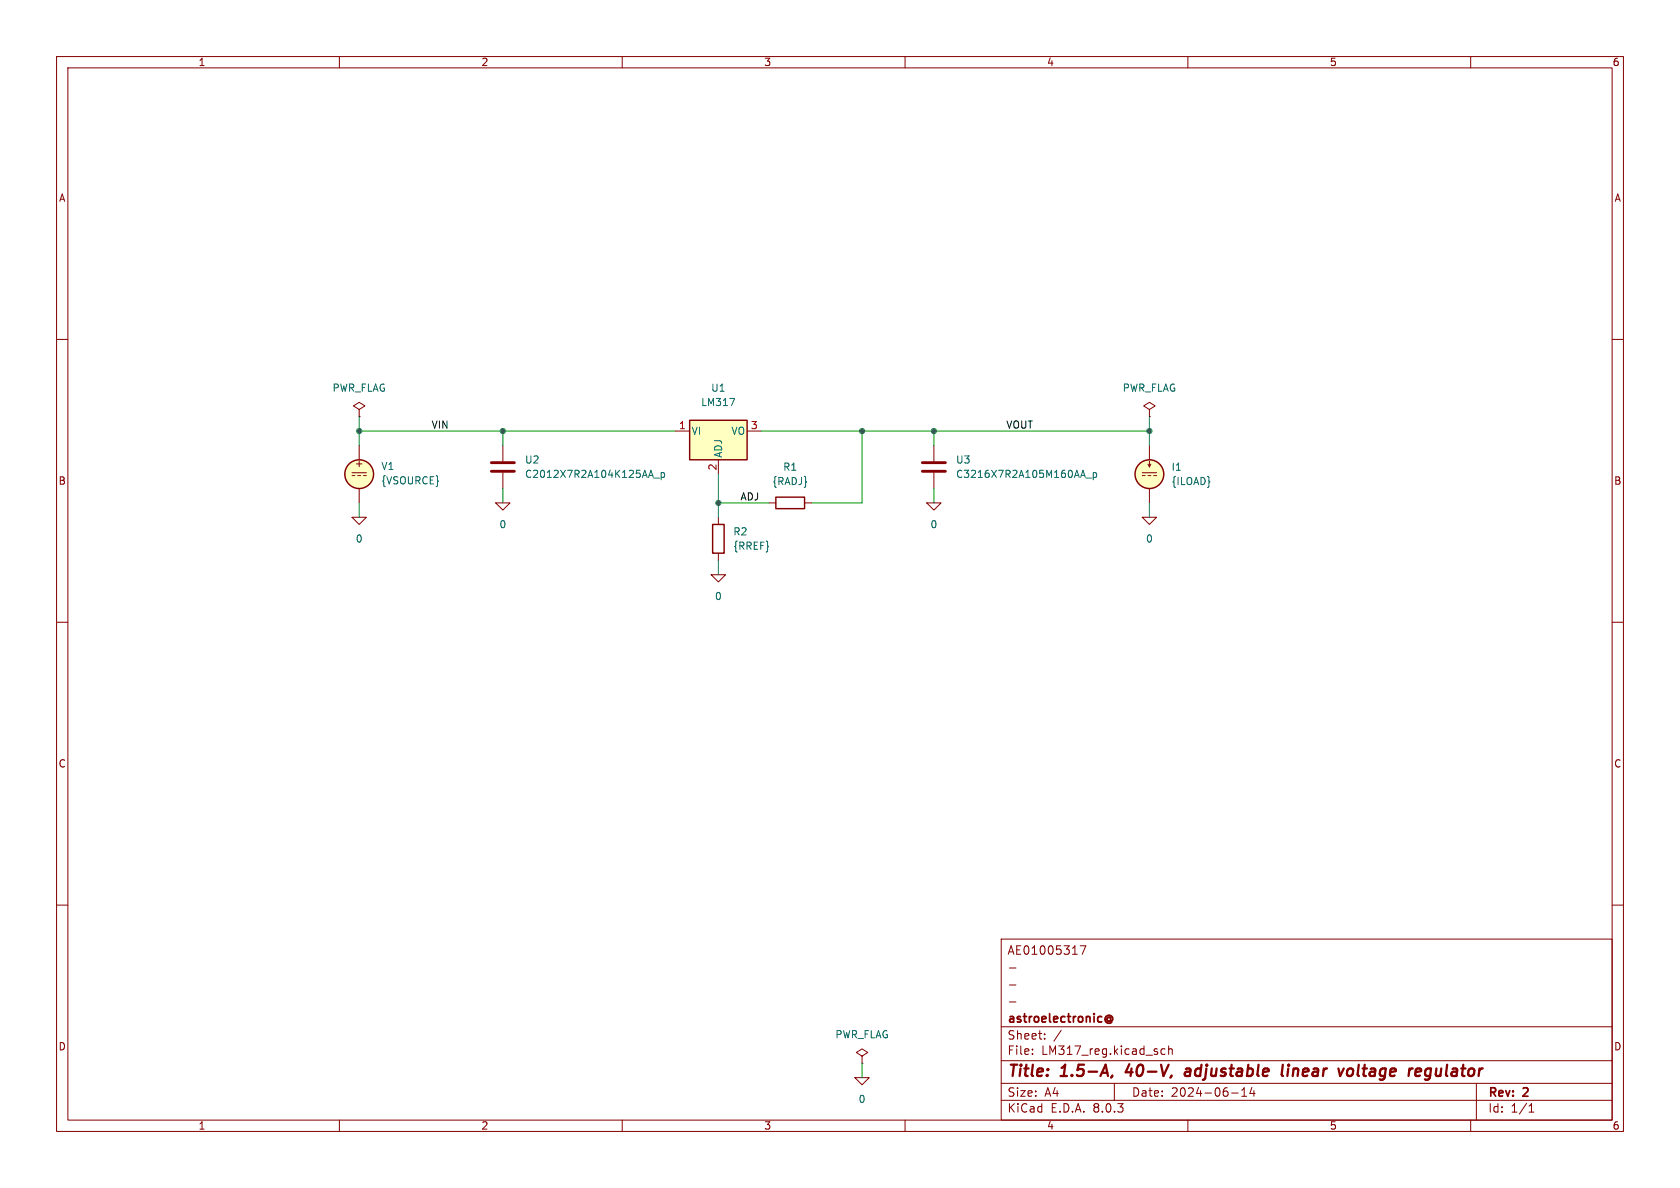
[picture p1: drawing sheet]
(kicad_sch
 (version 20231120)
 (generator "eeschema")
 (generator_version "8.0")
 (paper "A4")
 (title_block
  (title "1.5-A, 40-V, adjustable linear voltage regulator")
  (date "2024-06-14")
  (rev "2")
  (company "astroelectronic@")
  (comment 1 "-")
  (comment 2 "-")
  (comment 3 "-")
  (comment 4 "AE01005317"))
 (lib_symbols
  (symbol "LM317:0"
   (power)
   (pin_names
    (offset 0)) (exclude_from_sim no) (in_bom yes) (on_board yes)
   (property "Reference" "#GND" (at 0 -2.54 0) (effects (font (size 1.27 1.27)) (hide yes)))
   (property "Value" "0" (at 0 -1.778 0) (effects (font (size 1.27 1.27))))
   (property "Footprint" "" (at 0 0 0) (effects (font (size 1.27 1.27)) (hide yes)))
   (property "Datasheet" "~" (at 0 0 0) (effects (font (size 1.27 1.27)) (hide yes)))
   (property "Description" "0V reference potential for simulation" (at 0 0 0) (effects (font (size 1.27 1.27)) (hide yes)))
   (symbol "0_0_1"
    (polyline (pts (xy -1.27 0) (xy 0 -1.27) (xy 1.27 0) (xy -1.27 0)) (stroke (width 0) (type default)) (fill (type none))))
   (symbol "0_1_1"
    (pin power_in line (at 0 0 0) (length 0) hide (name "0" (effects (font (size 1.016 1.016)))) (number "1" (effects (font (size 1.016 1.016)))))))
  (symbol "LM317:C"
   (pin_numbers hide)
   (pin_names
    (offset 0.254)) (exclude_from_sim no) (in_bom yes) (on_board yes)
   (property "Reference" "C" (at 0.635 2.54 0) (effects (font (size 1.27 1.27)) (justify left)))
   (property "Value" "C" (at 0.635 -2.54 0) (effects (font (size 1.27 1.27)) (justify left)))
   (property "Footprint" "" (at 0.9652 -3.81 0) (effects (font (size 1.27 1.27)) (hide yes)))
   (property "Datasheet" "~" (at 0 0 0) (effects (font (size 1.27 1.27)) (hide yes)))
   (property "Description" "Unpolarized capacitor" (at 0 0 0) (effects (font (size 1.27 1.27)) (hide yes)))
   (symbol "C_0_1"
    (polyline (pts (xy -2.032 -0.762) (xy 2.032 -0.762)) (stroke (width 0.508) (type default)) (fill (type none)))
    (polyline (pts (xy -2.032 0.762) (xy 2.032 0.762)) (stroke (width 0.508) (type default)) (fill (type none))))
   (symbol "C_1_1"
    (pin passive line (at 0 3.81 270) (length 2.794) (name "~" (effects (font (size 1.27 1.27)))) (number "1" (effects (font (size 1.27 1.27)))))
    (pin passive line (at 0 -3.81 90) (length 2.794) (name "~" (effects (font (size 1.27 1.27)))) (number "2" (effects (font (size 1.27 1.27)))))))
  (symbol "LM317:IDC"
   (pin_numbers hide)
   (pin_names
    (offset 0.0254)) (exclude_from_sim no) (in_bom yes) (on_board yes)
   (property "Reference" "I" (at 2.54 2.54 0) (effects (font (size 1.27 1.27)) (justify left)))
   (property "Value" "1" (at 2.54 0 0) (effects (font (size 1.27 1.27)) (justify left)))
   (property "Footprint" "" (at 0 0 0) (effects (font (size 1.27 1.27)) (hide yes)))
   (property "Datasheet" "~" (at 0 0 0) (effects (font (size 1.27 1.27)) (hide yes)))
   (property "Description" "Current source, DC" (at 0 0 0) (effects (font (size 1.27 1.27)) (hide yes)))
   (property "Sim.Pins" "1=+ 2=-" (at 0 0 0) (effects (font (size 1.27 1.27)) (hide yes)))
   (property "Sim.Type" "DC" (at 0 0 0) (effects (font (size 1.27 1.27)) (hide yes)))
   (property "Sim.Device" "I" (at 0 0 0) (effects (font (size 1.27 1.27)) (justify left) (hide yes)))
   (property "Spice_Netlist_Enabled" "Y" (at 0 0 0) (effects (font (size 1.27 1.27)) (justify left) (hide yes)))
   (symbol "IDC_0_0"
    (polyline (pts (xy -1.27 0.254) (xy 1.27 0.254)) (stroke (width 0) (type default)) (fill (type none)))
    (polyline (pts (xy -0.762 -0.254) (xy -1.27 -0.254)) (stroke (width 0) (type default)) (fill (type none)))
    (polyline (pts (xy 0.254 -0.254) (xy -0.254 -0.254)) (stroke (width 0) (type default)) (fill (type none)))
    (polyline (pts (xy 1.27 -0.254) (xy 0.762 -0.254)) (stroke (width 0) (type default)) (fill (type none))))
   (symbol "IDC_0_1"
    (polyline (pts (xy 0 1.27) (xy 0 2.286)) (stroke (width 0) (type default)) (fill (type none)))
    (polyline (pts (xy -0.254 1.778) (xy 0 1.27) (xy 0.254 1.778)) (stroke (width 0) (type default)) (fill (type none)))
    (circle (center 0 0) (radius 2.54) (stroke (width 0.254) (type default)) (fill (type background))))
   (symbol "IDC_1_1"
    (pin passive line (at 0 5.08 270) (length 2.54) (name "~" (effects (font (size 1.27 1.27)))) (number "1" (effects (font (size 1.27 1.27)))))
    (pin passive line (at 0 -5.08 90) (length 2.54) (name "~" (effects (font (size 1.27 1.27)))) (number "2" (effects (font (size 1.27 1.27)))))))
  (symbol "LM317:LM317"
   (pin_names
    (offset 0.254)) (exclude_from_sim no) (in_bom yes) (on_board yes)
   (property "Reference" "U" (at -3.81 3.175 0) (effects (font (size 1.27 1.27))))
   (property "Value" "LM317" (at 0 3.175 0) (effects (font (size 1.27 1.27)) (justify left)))
   (property "Footprint" "Package_TO_SOT_THT:TO-39-3" (at 0 5.715 0) (effects (font (size 1.27 1.27)
    (italic yes)) (hide yes)))
   (property "Datasheet" "http://www.ti.com/lit/ds/symlink/lm317.pdf" (at 0 0 0) (effects (font (size 1.27 1.27)) (hide yes)))
   (property "Description" "500mA 35V Adjustable Linear Regulator, TO-39. Simulation model." (at 0 0 0) (effects (font (size 1.27 1.27)) (hide yes)))
   (symbol "LM317_0_1"
    (rectangle (start -5.08 1.905) (end 5.08 -5.08) (stroke (width 0.254) (type default)) (fill (type background))))
   (symbol "LM317_1_1"
    (pin passive line (at -7.62 0 0) (length 2.54) (name "VI" (effects (font (size 1.27 1.27)))) (number "1" (effects (font (size 1.27 1.27)))))
    (pin passive line (at 0 -7.62 90) (length 2.54) (name "ADJ" (effects (font (size 1.27 1.27)))) (number "2" (effects (font (size 1.27 1.27)))))
    (pin passive line (at 7.62 0 180) (length 2.54) (name "VO" (effects (font (size 1.27 1.27)))) (number "3" (effects (font (size 1.27 1.27)))))))
  (symbol "LM317:PWR_FLAG"
   (power)
   (pin_numbers hide)
   (pin_names
    (offset 0) hide) (exclude_from_sim no) (in_bom yes) (on_board yes)
   (property "Reference" "#FLG" (at 0 1.905 0) (effects (font (size 1.27 1.27)) (hide yes)))
   (property "Value" "PWR_FLAG" (at 0 3.81 0) (effects (font (size 1.27 1.27))))
   (property "Footprint" "" (at 0 0 0) (effects (font (size 1.27 1.27)) (hide yes)))
   (property "Datasheet" "~" (at 0 0 0) (effects (font (size 1.27 1.27)) (hide yes)))
   (property "Description" "Special symbol for telling ERC where power comes from" (at 0 0 0) (effects (font (size 1.27 1.27)) (hide yes)))
   (symbol "PWR_FLAG_0_0"
    (pin power_out line (at 0 0 90) (length 0) (name "pwr" (effects (font (size 1.27 1.27)))) (number "1" (effects (font (size 1.27 1.27))))))
   (symbol "PWR_FLAG_0_1"
    (polyline (pts (xy 0 0) (xy 0 1.27) (xy -1.016 1.905) (xy 0 2.54) (xy 1.016 1.905) (xy 0 1.27)) (stroke (width 0) (type default)) (fill (type none)))))
  (symbol "LM317:R"
   (pin_numbers hide)
   (pin_names
    (offset 0)) (exclude_from_sim no) (in_bom yes) (on_board yes)
   (property "Reference" "R" (at 2.032 0 90) (effects (font (size 1.27 1.27))))
   (property "Value" "R" (at 0 0 90) (effects (font (size 1.27 1.27))))
   (property "Footprint" "" (at -1.778 0 90) (effects (font (size 1.27 1.27)) (hide yes)))
   (property "Datasheet" "~" (at 0 0 0) (effects (font (size 1.27 1.27)) (hide yes)))
   (property "Description" "Resistor" (at 0 0 0) (effects (font (size 1.27 1.27)) (hide yes)))
   (symbol "R_0_1"
    (rectangle (start -1.016 -2.54) (end 1.016 2.54) (stroke (width 0.254) (type default)) (fill (type none))))
   (symbol "R_1_1"
    (pin passive line (at 0 3.81 270) (length 1.27) (name "~" (effects (font (size 1.27 1.27)))) (number "1" (effects (font (size 1.27 1.27)))))
    (pin passive line (at 0 -3.81 90) (length 1.27) (name "~" (effects (font (size 1.27 1.27)))) (number "2" (effects (font (size 1.27 1.27)))))))
  (symbol "LM317:VDC"
   (pin_numbers hide)
   (pin_names
    (offset 0.0254)) (exclude_from_sim no) (in_bom yes) (on_board yes)
   (property "Reference" "V" (at 2.54 2.54 0) (effects (font (size 1.27 1.27)) (justify left)))
   (property "Value" "1" (at 2.54 0 0) (effects (font (size 1.27 1.27)) (justify left)))
   (property "Footprint" "" (at 0 0 0) (effects (font (size 1.27 1.27)) (hide yes)))
   (property "Datasheet" "~" (at 0 0 0) (effects (font (size 1.27 1.27)) (hide yes)))
   (property "Description" "Voltage source, DC" (at 0 0 0) (effects (font (size 1.27 1.27)) (hide yes)))
   (property "Sim.Pins" "1=+ 2=-" (at 0 0 0) (effects (font (size 1.27 1.27)) (hide yes)))
   (property "Sim.Type" "DC" (at 0 0 0) (effects (font (size 1.27 1.27)) (hide yes)))
   (property "Sim.Device" "V" (at 0 0 0) (effects (font (size 1.27 1.27)) (justify left) (hide yes)))
   (property "Spice_Netlist_Enabled" "Y" (at 0 0 0) (effects (font (size 1.27 1.27)) (justify left) (hide yes)))
   (symbol "VDC_0_0"
    (polyline (pts (xy -1.27 0.254) (xy 1.27 0.254)) (stroke (width 0) (type default)) (fill (type none)))
    (polyline (pts (xy -0.762 -0.254) (xy -1.27 -0.254)) (stroke (width 0) (type default)) (fill (type none)))
    (polyline (pts (xy 0.254 -0.254) (xy -0.254 -0.254)) (stroke (width 0) (type default)) (fill (type none)))
    (polyline (pts (xy 1.27 -0.254) (xy 0.762 -0.254)) (stroke (width 0) (type default)) (fill (type none)))
    (text "+" (at 0 1.905 0) (effects (font (size 1.27 1.27)))))
   (symbol "VDC_0_1"
    (circle (center 0 0) (radius 2.54) (stroke (width 0.254) (type default)) (fill (type background))))
   (symbol "VDC_1_1"
    (pin passive line (at 0 5.08 270) (length 2.54) (name "~" (effects (font (size 1.27 1.27)))) (number "1" (effects (font (size 1.27 1.27)))))
    (pin passive line (at 0 -5.08 90) (length 2.54) (name "~" (effects (font (size 1.27 1.27)))) (number "2" (effects (font (size 1.27 1.27))))))))
 (junction
  (at 127 88.9)
  (diameter 0)
  (color 0 0 0 0))
 (junction
  (at 165.1 76.2)
  (diameter 0)
  (color 0 0 0 0))
 (junction
  (at 203.2 76.2)
  (diameter 0)
  (color 0 0 0 0))
 (junction
  (at 63.5 76.2)
  (diameter 0)
  (color 0 0 0 0))
 (junction
  (at 152.4 76.2)
  (diameter 0)
  (color 0 0 0 0))
 (junction
  (at 88.9 76.2)
  (diameter 0)
  (color 0 0 0 0))
 (wire
  (pts (xy 203.2 73.66) (xy 203.2 76.2))
  (stroke (width 0) (type default)))
 (wire
  (pts (xy 152.4 76.2) (xy 134.62 76.2))
  (stroke (width 0) (type default)))
 (wire
  (pts (xy 152.4 187.96) (xy 152.4 190.5))
  (stroke (width 0) (type default)))
 (wire
  (pts (xy 127 91.44) (xy 127 88.9))
  (stroke (width 0) (type default)))
 (wire
  (pts (xy 63.5 88.9) (xy 63.5 91.44))
  (stroke (width 0) (type default)))
 (wire
  (pts (xy 88.9 76.2) (xy 119.38 76.2))
  (stroke (width 0) (type default)))
 (wire
  (pts (xy 203.2 78.74) (xy 203.2 76.2))
  (stroke (width 0) (type default)))
 (wire
  (pts (xy 63.5 76.2) (xy 88.9 76.2))
  (stroke (width 0) (type default)))
 (wire
  (pts (xy 127 88.9) (xy 135.89 88.9))
  (stroke (width 0) (type default)))
 (wire
  (pts (xy 165.1 86.36) (xy 165.1 88.9))
  (stroke (width 0) (type default)))
 (wire
  (pts (xy 127 83.82) (xy 127 88.9))
  (stroke (width 0) (type default)))
 (wire
  (pts (xy 88.9 86.36) (xy 88.9 88.9))
  (stroke (width 0) (type default)))
 (wire
  (pts (xy 63.5 73.66) (xy 63.5 76.2))
  (stroke (width 0) (type default)))
 (wire
  (pts (xy 127 99.06) (xy 127 101.6))
  (stroke (width 0) (type default)))
 (wire
  (pts (xy 63.5 78.74) (xy 63.5 76.2))
  (stroke (width 0) (type default)))
 (wire
  (pts (xy 152.4 88.9) (xy 152.4 76.2))
  (stroke (width 0) (type default)))
 (wire
  (pts (xy 203.2 88.9) (xy 203.2 91.44))
  (stroke (width 0) (type default)))
 (wire
  (pts (xy 203.2 76.2) (xy 165.1 76.2))
  (stroke (width 0) (type default)))
 (wire
  (pts (xy 165.1 78.74) (xy 165.1 76.2))
  (stroke (width 0) (type default)))
 (wire
  (pts (xy 143.51 88.9) (xy 152.4 88.9))
  (stroke (width 0) (type default)))
 (wire
  (pts (xy 165.1 76.2) (xy 152.4 76.2))
  (stroke (width 0) (type default)))
 (wire
  (pts (xy 88.9 78.74) (xy 88.9 76.2))
  (stroke (width 0) (type default)))
 (label "VIN"
  (at 76.2 76.2 0)
  (fields_autoplaced yes)
  (effects (font (size 1.27 1.27)) (justify left bottom)))
 (label "VOUT"
  (at 177.8 76.2 0)
  (fields_autoplaced yes)
  (effects (font (size 1.27 1.27)) (justify left bottom)))
 (label "ADJ"
  (at 130.81 88.9 0)
  (fields_autoplaced yes)
  (effects (font (size 1.27 1.27)) (justify left bottom)))
 (symbol
  (lib_name "LM317:VDC")
  (lib_id "LM317:VDC")
  (at 63.5 83.82 0)
  (unit 1)
  (exclude_from_sim no)
  (in_bom yes)
  (on_board yes)
  (dnp no)
  (fields_autoplaced yes)
  (property "Reference" "V1" (at 67.31 82.4201 0) (effects (font (size 1.27 1.27)) (justify left)))
  (property "Value" "{VSOURCE}" (at 67.31 84.9601 0) (effects (font (size 1.27 1.27)) (justify left)))
  (property "Footprint" "" (at 63.5 83.82 0) (effects (font (size 1.27 1.27)) (hide yes)))
  (property "Datasheet" "~" (at 63.5 83.82 0) (effects (font (size 1.27 1.27)) (hide yes)))
  (property "Description" "" (at 63.5 83.82 0) (effects (font (size 1.27 1.27)) (hide yes)))
  (property "Sim.Device" "SPICE" (at 63.5 83.82 0) (effects (font (size 1.27 1.27)) (justify left) (hide yes)))
  (property "Sim.Params" "type=\"V\" model=\"{VSOURCE}\" lib=\"\"" (at 0 -17.78 0) (effects (font (size 1.27 1.27)) (hide yes)))
  (property "Sim.Pins" "1=1 2=2" (at 0 -17.78 0) (effects (font (size 1.27 1.27)) (hide yes)))
  (pin "1")
  (pin "2"))
 (symbol
  (lib_id "LM317:0")
  (at 165.1 88.9 0)
  (unit 1)
  (exclude_from_sim no)
  (in_bom yes)
  (on_board yes)
  (dnp no)
  (fields_autoplaced yes)
  (property "Reference" "#GND05" (at 165.1 91.44 0) (effects (font (size 1.27 1.27)) (hide yes)))
  (property "Value" "0" (at 165.1 92.71 0) (effects (font (size 1.27 1.27))))
  (property "Footprint" "" (at 165.1 88.9 0) (effects (font (size 1.27 1.27)) (hide yes)))
  (property "Datasheet" "~" (at 165.1 88.9 0) (effects (font (size 1.27 1.27)) (hide yes)))
  (property "Description" "" (at 165.1 88.9 0) (effects (font (size 1.27 1.27)) (hide yes)))
  (pin "1")
  (instances (project "" (path "" (reference "#GND05") (unit 1))) (project "" (path "" (reference "#GND05") (unit 1)))))
 (symbol
  (lib_id "LM317:R")
  (at 139.7 88.9 90)
  (unit 1)
  (exclude_from_sim no)
  (in_bom yes)
  (on_board yes)
  (dnp no)
  (fields_autoplaced yes)
  (property "Reference" "R1" (at 139.7 82.55 90) (effects (font (size 1.27 1.27))))
  (property "Value" "{RADJ}" (at 139.7 85.09 90) (effects (font (size 1.27 1.27))))
  (property "Footprint" "" (at 139.7 90.678 90) (effects (font (size 1.27 1.27)) (hide yes)))
  (property "Datasheet" "~" (at 139.7 88.9 0) (effects (font (size 1.27 1.27)) (hide yes)))
  (property "Description" "" (at 139.7 88.9 0) (effects (font (size 1.27 1.27)) (hide yes)))
  (pin "1")
  (pin "2"))
 (symbol
  (lib_name "LM317:IDC")
  (lib_id "LM317:IDC")
  (at 203.2 83.82 0)
  (unit 1)
  (exclude_from_sim no)
  (in_bom yes)
  (on_board yes)
  (dnp no)
  (fields_autoplaced yes)
  (property "Reference" "I1" (at 207.01 82.5499 0) (effects (font (size 1.27 1.27)) (justify left)))
  (property "Value" "{ILOAD}" (at 207.01 85.0899 0) (effects (font (size 1.27 1.27)) (justify left)))
  (property "Footprint" "" (at 203.2 83.82 0) (effects (font (size 1.27 1.27)) (hide yes)))
  (property "Datasheet" "~" (at 203.2 83.82 0) (effects (font (size 1.27 1.27)) (hide yes)))
  (property "Description" "" (at 203.2 83.82 0) (effects (font (size 1.27 1.27)) (hide yes)))
  (property "Sim.Device" "SPICE" (at 203.2 83.82 0) (effects (font (size 1.27 1.27)) (justify left) (hide yes)))
  (property "Sim.Params" "type=\"I\" model=\"{ILOAD}\" lib=\"\"" (at 0 -17.78 0) (effects (font (size 1.27 1.27)) (hide yes)))
  (property "Sim.Pins" "1=1 2=2" (at 0 -17.78 0) (effects (font (size 1.27 1.27)) (hide yes)))
  (pin "1")
  (pin "2"))
 (symbol
  (lib_id "LM317:C")
  (at 165.1 82.55 0)
  (unit 1)
  (exclude_from_sim no)
  (in_bom yes)
  (on_board yes)
  (dnp no)
  (fields_autoplaced yes)
  (property "Reference" "U3" (at 168.91 81.2799 0) (effects (font (size 1.27 1.27)) (justify left)))
  (property "Value" "C3216X7R2A105M160AA_p" (at 168.91 83.8199 0) (effects (font (size 1.27 1.27)) (justify left)))
  (property "Footprint" "" (at 166.0652 86.36 0) (effects (font (size 1.27 1.27)) (hide yes)))
  (property "Datasheet" "~" (at 165.1 82.55 0) (effects (font (size 1.27 1.27)) (hide yes)))
  (property "Description" "" (at 165.1 82.55 0) (effects (font (size 1.27 1.27)) (hide yes)))
  (property "Sim.Library" "C:\\AE\\LM317\\_models\\C3216X7R2A105M160AA_p.mod" (at 165.1 82.55 0) (effects (font (size 1.27 1.27)) (hide yes)))
  (property "Sim.Name" "C3216X7R2A105M160AA_p" (at 165.1 82.55 0) (effects (font (size 1.27 1.27)) (hide yes)))
  (property "Sim.Device" "SUBCKT" (at 165.1 82.55 0) (effects (font (size 1.27 1.27)) (hide yes)))
  (property "Sim.Pins" "1=n1 2=n2" (at 165.1 82.55 0) (effects (font (size 1.27 1.27)) (hide yes)))
  (pin "1")
  (pin "2")
  (instances (project "" (path "" (reference "U3") (unit 1))) (project "" (path "" (reference "U3") (unit 1)))))
 (symbol
  (lib_id "LM317:PWR_FLAG")
  (at 203.2 73.66 0)
  (unit 1)
  (exclude_from_sim no)
  (in_bom yes)
  (on_board yes)
  (dnp no)
  (fields_autoplaced yes)
  (property "Reference" "#FLG03" (at 203.2 71.755 0) (effects (font (size 1.27 1.27)) (hide yes)))
  (property "Value" "PWR_FLAG" (at 203.2 68.58 0) (effects (font (size 1.27 1.27))))
  (property "Footprint" "" (at 203.2 73.66 0) (effects (font (size 1.27 1.27)) (hide yes)))
  (property "Datasheet" "~" (at 203.2 73.66 0) (effects (font (size 1.27 1.27)) (hide yes)))
  (property "Description" "" (at 203.2 73.66 0) (effects (font (size 1.27 1.27)) (hide yes)))
  (pin "1")
  (instances (project "" (path "" (reference "#FLG03") (unit 1))) (project "" (path "" (reference "#FLG03") (unit 1)))))
 (symbol
  (lib_id "LM317:0")
  (at 63.5 91.44 0)
  (unit 1)
  (exclude_from_sim no)
  (in_bom yes)
  (on_board yes)
  (dnp no)
  (fields_autoplaced yes)
  (property "Reference" "#GND01" (at 63.5 93.98 0) (effects (font (size 1.27 1.27)) (hide yes)))
  (property "Value" "0" (at 63.5 95.25 0) (effects (font (size 1.27 1.27))))
  (property "Footprint" "" (at 63.5 91.44 0) (effects (font (size 1.27 1.27)) (hide yes)))
  (property "Datasheet" "~" (at 63.5 91.44 0) (effects (font (size 1.27 1.27)) (hide yes)))
  (property "Description" "" (at 63.5 91.44 0) (effects (font (size 1.27 1.27)) (hide yes)))
  (pin "1")
  (instances (project "" (path "" (reference "#GND01") (unit 1))) (project "" (path "" (reference "#GND01") (unit 1)))))
 (symbol
  (lib_id "LM317:R")
  (at 127 95.25 0)
  (unit 1)
  (exclude_from_sim no)
  (in_bom yes)
  (on_board yes)
  (dnp no)
  (fields_autoplaced yes)
  (property "Reference" "R2" (at 129.54 93.9799 0) (effects (font (size 1.27 1.27)) (justify left)))
  (property "Value" "{RREF}" (at 129.54 96.5199 0) (effects (font (size 1.27 1.27)) (justify left)))
  (property "Footprint" "" (at 125.222 95.25 90) (effects (font (size 1.27 1.27)) (hide yes)))
  (property "Datasheet" "~" (at 127 95.25 0) (effects (font (size 1.27 1.27)) (hide yes)))
  (property "Description" "" (at 127 95.25 0) (effects (font (size 1.27 1.27)) (hide yes)))
  (pin "1")
  (pin "2"))
 (symbol
  (lib_id "LM317:PWR_FLAG")
  (at 152.4 187.96 0)
  (unit 1)
  (exclude_from_sim no)
  (in_bom yes)
  (on_board yes)
  (dnp no)
  (fields_autoplaced yes)
  (property "Reference" "#FLG02" (at 152.4 186.055 0) (effects (font (size 1.27 1.27)) (hide yes)))
  (property "Value" "PWR_FLAG" (at 152.4 182.88 0) (effects (font (size 1.27 1.27))))
  (property "Footprint" "" (at 152.4 187.96 0) (effects (font (size 1.27 1.27)) (hide yes)))
  (property "Datasheet" "~" (at 152.4 187.96 0) (effects (font (size 1.27 1.27)) (hide yes)))
  (property "Description" "" (at 152.4 187.96 0) (effects (font (size 1.27 1.27)) (hide yes)))
  (pin "1")
  (instances (project "" (path "" (reference "#FLG02") (unit 1))) (project "" (path "" (reference "#FLG02") (unit 1)))))
 (symbol
  (lib_id "LM317:C")
  (at 88.9 82.55 0)
  (unit 1)
  (exclude_from_sim no)
  (in_bom yes)
  (on_board yes)
  (dnp no)
  (fields_autoplaced yes)
  (property "Reference" "U2" (at 92.71 81.2799 0) (effects (font (size 1.27 1.27)) (justify left)))
  (property "Value" "C2012X7R2A104K125AA_p" (at 92.71 83.8199 0) (effects (font (size 1.27 1.27)) (justify left)))
  (property "Footprint" "" (at 89.8652 86.36 0) (effects (font (size 1.27 1.27)) (hide yes)))
  (property "Datasheet" "~" (at 88.9 82.55 0) (effects (font (size 1.27 1.27)) (hide yes)))
  (property "Description" "" (at 88.9 82.55 0) (effects (font (size 1.27 1.27)) (hide yes)))
  (property "Sim.Device" "SUBCKT" (at 88.9 82.55 0) (effects (font (size 1.27 1.27)) (hide yes)))
  (property "Sim.Pins" "1=n1 2=n2" (at 0 -19.05 0) (effects (font (size 1.27 1.27)) (hide yes)))
  (property "Sim.Library" "C:\\AE\\LM317\\_models\\C2012X7R2A104K125AA_p.mod" (at 88.9 82.55 0) (effects (font (size 1.27 1.27)) (hide yes)))
  (property "Sim.Name" "C2012X7R2A104K125AA_p" (at 88.9 82.55 0) (effects (font (size 1.27 1.27)) (hide yes)))
  (pin "1")
  (pin "2")
  (instances (project "" (path "" (reference "U2") (unit 1))) (project "" (path "" (reference "U2") (unit 1)))))
 (symbol
  (lib_id "LM317:LM317")
  (at 127 76.2 0)
  (unit 1)
  (exclude_from_sim no)
  (in_bom yes)
  (on_board yes)
  (dnp no)
  (fields_autoplaced yes)
  (property "Reference" "U1" (at 127 68.58 0) (effects (font (size 1.27 1.27))))
  (property "Value" "LM317" (at 127 71.12 0) (effects (font (size 1.27 1.27))))
  (property "Footprint" "Package_TO_SOT_THT:TO-39-3" (at 127 70.485 0) (effects (font (size 1.27 1.27)
    (italic yes)) (hide yes)))
  (property "Datasheet" "http://www.ti.com/lit/ds/symlink/lm317.pdf" (at 127 76.2 0) (effects (font (size 1.27 1.27)) (hide yes)))
  (property "Description" "" (at 127 76.2 0) (effects (font (size 1.27 1.27)) (hide yes)))
  (property "Sim.Library" "C:\\AE\\LM317\\_models\\LM317.lib" (at 127 76.2 0) (effects (font (size 1.27 1.27)) (hide yes)))
  (property "Sim.Name" "LM317" (at 127 76.2 0) (effects (font (size 1.27 1.27)) (hide yes)))
  (property "Sim.Device" "SUBCKT" (at 127 76.2 0) (effects (font (size 1.27 1.27)) (hide yes)))
  (property "Sim.Pins" "1=IN 2=ADJ 3=OUT_0" (at 127 76.2 0) (effects (font (size 1.27 1.27)) (hide yes)))
  (pin "1")
  (pin "2")
  (pin "3")
  (instances (project "" (path "" (reference "U1") (unit 1))) (project "" (path "" (reference "U1") (unit 1)))))
 (symbol
  (lib_id "LM317:0")
  (at 152.4 190.5 0)
  (unit 1)
  (exclude_from_sim no)
  (in_bom yes)
  (on_board yes)
  (dnp no)
  (fields_autoplaced yes)
  (property "Reference" "#GND04" (at 152.4 193.04 0) (effects (font (size 1.27 1.27)) (hide yes)))
  (property "Value" "0" (at 152.4 194.31 0) (effects (font (size 1.27 1.27))))
  (property "Footprint" "" (at 152.4 190.5 0) (effects (font (size 1.27 1.27)) (hide yes)))
  (property "Datasheet" "~" (at 152.4 190.5 0) (effects (font (size 1.27 1.27)) (hide yes)))
  (property "Description" "" (at 152.4 190.5 0) (effects (font (size 1.27 1.27)) (hide yes)))
  (pin "1")
  (instances (project "" (path "" (reference "#GND04") (unit 1))) (project "" (path "" (reference "#GND04") (unit 1)))))
 (symbol
  (lib_id "LM317:0")
  (at 127 101.6 0)
  (unit 1)
  (exclude_from_sim no)
  (in_bom yes)
  (on_board yes)
  (dnp no)
  (fields_autoplaced yes)
  (property "Reference" "#GND03" (at 127 104.14 0) (effects (font (size 1.27 1.27)) (hide yes)))
  (property "Value" "0" (at 127 105.41 0) (effects (font (size 1.27 1.27))))
  (property "Footprint" "" (at 127 101.6 0) (effects (font (size 1.27 1.27)) (hide yes)))
  (property "Datasheet" "~" (at 127 101.6 0) (effects (font (size 1.27 1.27)) (hide yes)))
  (property "Description" "" (at 127 101.6 0) (effects (font (size 1.27 1.27)) (hide yes)))
  (pin "1")
  (instances (project "" (path "" (reference "#GND03") (unit 1))) (project "" (path "" (reference "#GND03") (unit 1)))))
 (symbol
  (lib_id "LM317:0")
  (at 203.2 91.44 0)
  (unit 1)
  (exclude_from_sim no)
  (in_bom yes)
  (on_board yes)
  (dnp no)
  (fields_autoplaced yes)
  (property "Reference" "#GND06" (at 203.2 93.98 0) (effects (font (size 1.27 1.27)) (hide yes)))
  (property "Value" "0" (at 203.2 95.25 0) (effects (font (size 1.27 1.27))))
  (property "Footprint" "" (at 203.2 91.44 0) (effects (font (size 1.27 1.27)) (hide yes)))
  (property "Datasheet" "~" (at 203.2 91.44 0) (effects (font (size 1.27 1.27)) (hide yes)))
  (property "Description" "" (at 203.2 91.44 0) (effects (font (size 1.27 1.27)) (hide yes)))
  (pin "1")
  (instances (project "" (path "" (reference "#GND06") (unit 1))) (project "" (path "" (reference "#GND06") (unit 1)))))
 (symbol
  (lib_id "LM317:PWR_FLAG")
  (at 63.5 73.66 0)
  (unit 1)
  (exclude_from_sim no)
  (in_bom yes)
  (on_board yes)
  (dnp no)
  (fields_autoplaced yes)
  (property "Reference" "#FLG01" (at 63.5 71.755 0) (effects (font (size 1.27 1.27)) (hide yes)))
  (property "Value" "PWR_FLAG" (at 63.5 68.58 0) (effects (font (size 1.27 1.27))))
  (property "Footprint" "" (at 63.5 73.66 0) (effects (font (size 1.27 1.27)) (hide yes)))
  (property "Datasheet" "~" (at 63.5 73.66 0) (effects (font (size 1.27 1.27)) (hide yes)))
  (property "Description" "" (at 63.5 73.66 0) (effects (font (size 1.27 1.27)) (hide yes)))
  (pin "1")
  (instances (project "" (path "" (reference "#FLG01") (unit 1))) (project "" (path "" (reference "#FLG01") (unit 1)))))
 (symbol
  (lib_id "LM317:0")
  (at 88.9 88.9 0)
  (unit 1)
  (exclude_from_sim no)
  (in_bom yes)
  (on_board yes)
  (dnp no)
  (fields_autoplaced yes)
  (property "Reference" "#GND02" (at 88.9 91.44 0) (effects (font (size 1.27 1.27)) (hide yes)))
  (property "Value" "0" (at 88.9 92.71 0) (effects (font (size 1.27 1.27))))
  (property "Footprint" "" (at 88.9 88.9 0) (effects (font (size 1.27 1.27)) (hide yes)))
  (property "Datasheet" "~" (at 88.9 88.9 0) (effects (font (size 1.27 1.27)) (hide yes)))
  (property "Description" "" (at 88.9 88.9 0) (effects (font (size 1.27 1.27)) (hide yes)))
  (pin "1")
  (instances (project "" (path "" (reference "#GND02") (unit 1))) (project "" (path "" (reference "#GND02") (unit 1)))))
 (sheet_instances
  (path ""
   (page "1"))))
